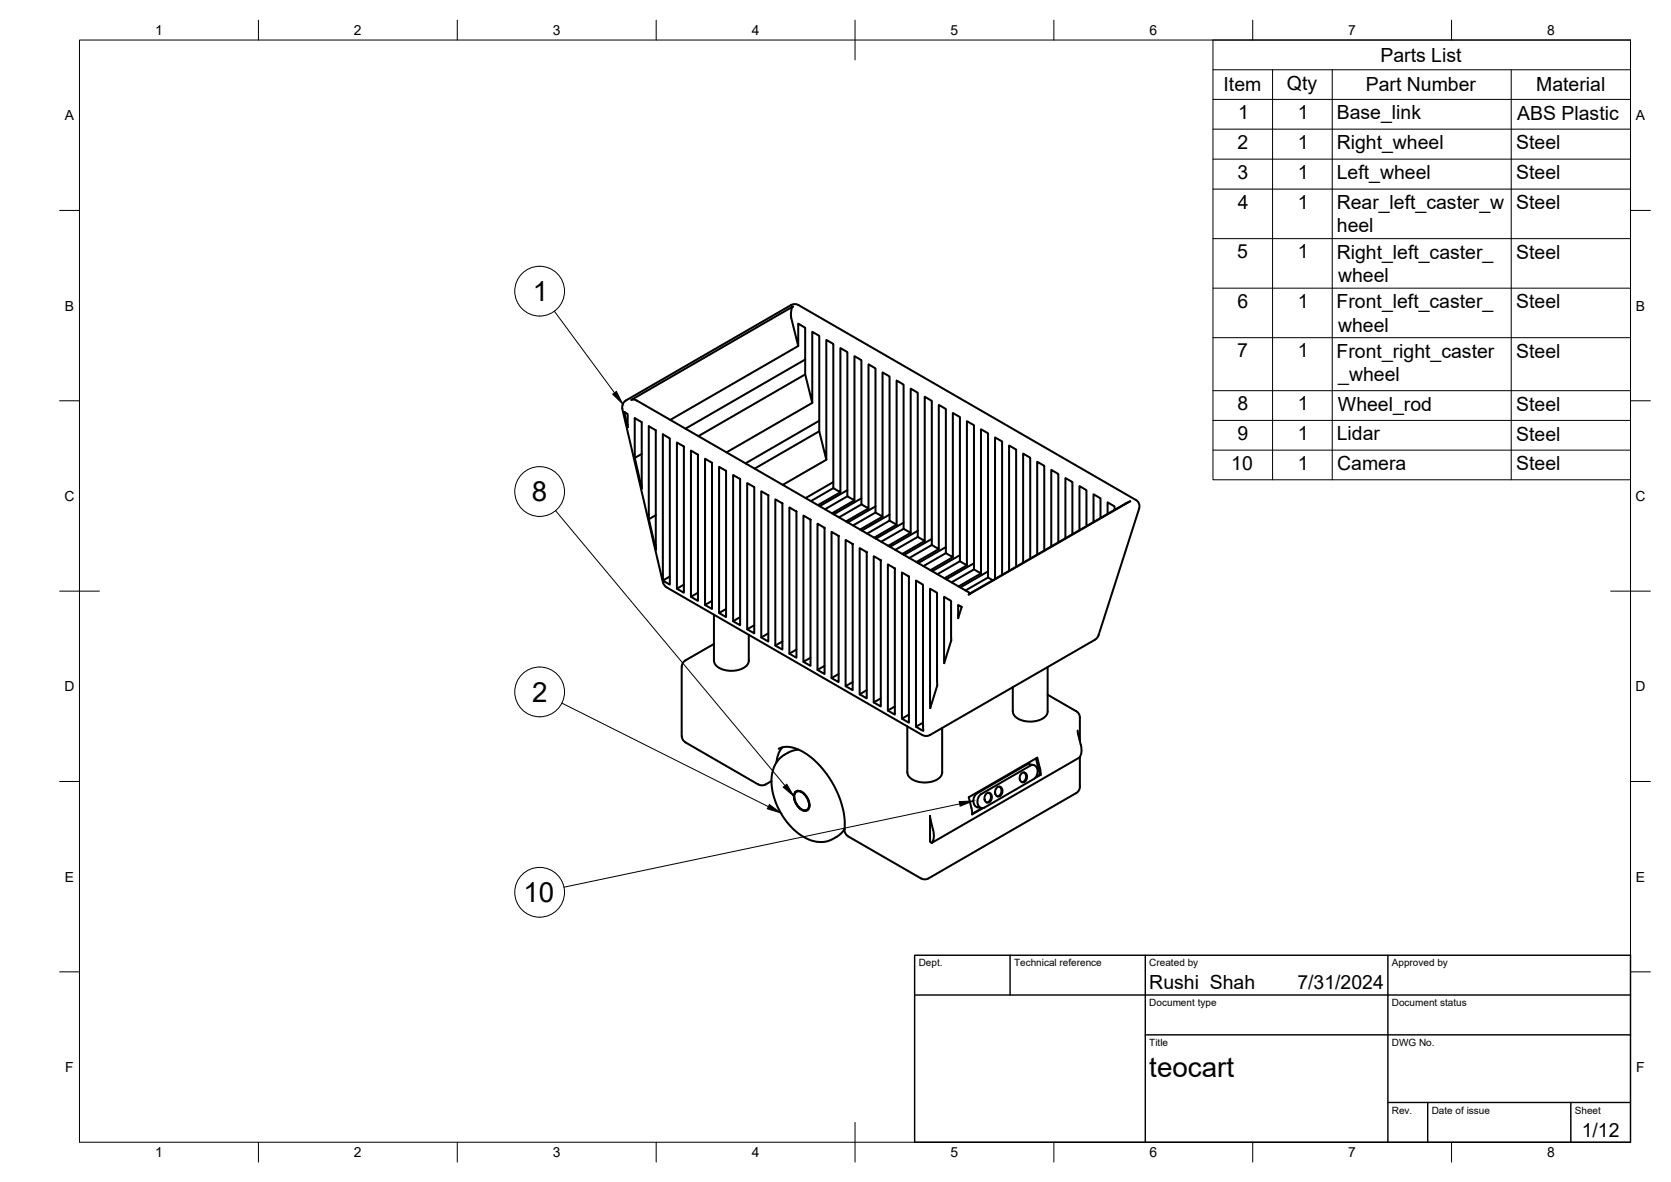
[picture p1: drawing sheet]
<svg xmlns="http://www.w3.org/2000/svg" width="420mm" height="297mm" viewBox="0 0 420 297" stroke-linecap="round" stroke-linejoin="round" font-family="sans-serif">
<!-- layer: Visible -->
<g fill="none" stroke="#000" stroke-width=".51">
<path d="M200.7 87l-32.2 18.5M202.5 94.1l-26.9 15.5M202.5 90.3l-30.1 17.4M156.5 102.7l10.2 43.7M157 103.5l.8 .5 .1 3.4zM157.4 100.7l41.5-24 1.1-.3 .8 .3 84.8 48.9M157.4 100.7a1.87 1.87 0 0 0-.9 2M159.6 115.1l1.8 7.7M159.6 115.1v-10l1.8 1v16.7M161.4 114.1l-1.8 1M170.2 111.2l1.8 1v36.8l-1.8-1.1zM173.7 113.2l1.8 1.1v36.7l-1.8-1z"/>
<path d="M177.3 115.3l1.7 1v36.7l-1.7-1zM180.8 117.3l1.8 1v36.8l-1.8-1zM184.3 119.4l1.8 1v36.7l-1.8-1zM204.2 101.2l-21.5 12.5M206 108.4l-16.2 9.4M206 105.7l-18.5 10.7M207.8 115.5l-11 6.3M163.1 129.3v-22.2l1.8 1v28.8M163.1 129.3l.1 1.2M164.9 129.5l-1.7 1 1.8 7.6-.1-1.2M187.9 121.4l1.8 1v36.8l-1.8-1.1zM191.4 123.5l1.8 1v36.7l-1.8-1z"/>
<path d="M194.9 125.5l1.8 1v36.7l-1.8-1zM198.5 127.5l1.8 1.1v36.7l-1.8-1zM202 129.6l1.8 1v36.7l-1.8-1zM205.5 131.6l1.8 1v36.8l-1.8-1.1zM209.1 133.7l1.8 1v36.7l-1.8-1zM209.5 121.1l-6.9 4.1M209.5 122.7l-5.6 3.2M211.3 123.7l-5.6 3.2M212.6 135.7l1.8 1v36.7l-1.8-1zM213.1 123.2l-7 4M213.1 124.7l-5.7 3.3M214.8 125.7l-5.6 3.3"/>
<path d="M216.2 137.7l1.7 1.1v36.7l-1.7-1zM216.6 125.2l-7 4.1M216.6 126.8l-5.6 3.2M218.4 127.8l-5.7 3.2M219.7 139.8l1.8 1v36.7l-1.8-1zM220.1 127.3l-6.9 4M220.1 128.8l-5.6 3.2M221.9 129.8l-5.6 3.3M223.7 129.3l-7 4M223.7 130.8l-5.7 3.3M225.4 131.9l-5.6 3.2M227.2 131.3l-7 4.1"/>
<path d="M227.2 132.9l-5.6 3.2M229 133.9l-5.6 3.3M230.8 133.4l-7 4M230.8 134.9l-5.7 3.3M232.5 135.9l-5.6 3.3M234.3 135.4l-7 4.1M234.3 137l-5.7 3.2M236.1 138l-5.7 3.2M237.8 137.5l-6.9 4M237.8 139l-5.6 3.3M241.4 139.5l-7 4M262.6 138.4v-21.3l-1.8-1.1v23.4"/>
<path d="M266.1 136.3v-17.2l-1.8-1v19.2M269.6 134.3v-13.2l-1.7-1v15.2M273.2 132.2v-9l-1.8-1v11.1M276.7 130.2v-5l-1.7-1v7M280.2 128.1v-.8l-1.7-1.1v3M285.6 125.6a1.87 1.87 0 0 1 .8 2.2M286.4 127.8l-10.5 32.5-42.1 24.4M166.7 144.4v-35.3l1.7 1.1v36.7l-1.4-.8M166.7 144.4v1.4M166.7 146.4l.3 .7 .6 .5M166.7 145.9l.4 .2M167.6 147.6l64.3 37.1"/>
<path d="M168.4 144.9l-1.7 1M172 146.9l-1.8 1M175.5 149l-1.8 1M179 151l-1.7 1M179.5 154.5v11.5a2.97 2.97 0 0 0 2.7 2.4 5.9 5.9 0 0 0 5.7-1.4l.4-1v-6.5M182.6 153l-1.8 1.1M186.1 155.1l-1.8 1M189.7 157.1l-1.8 1M193.2 159.2l-1.8 1M223.2 141.8l1.8 1v36.8l-1.8-1zM226.8 143.9l1.7 1v36.7l-1.7-1zM230.3 145.9l1.8 1v36.7l-1.8-1z"/>
<path d="M239.6 140l-5.6 3.3M241.4 141l-5.7 3.3M241.8 152.5l-.9-.5v3.4l.9-2.9M243.1 142.1l-5.6 3.2M243.5 149.4l40.7-23.4zM244.9 141.5l-7 4.1M244.9 143.1l-5.7 3.3M246.7 144.1l-5.7 3.3M248.4 143.6l-6.9 4M248.4 145.1l-5.6 3.3M249.6 145.8l-1.2-.7v-36.2l-1.7-1v36.2l-1.8-1v-36.2l-1.8-1.1v36.3l-1.7-1.1v-36.2l-1.8-1v36.2l-1.8-1v-36.2l-1.7-1v36.2l-1.8-1v-36.3l-1.8-1v36.2l-1.7-1v-36.2l-1.8-1v36.2l-1.8-1v-36.2l-1.8-1.1v36.3l-1.7-1.1v-36.2l-1.8-1v36.2l-1.8-1v-36.2l-1.7-1v36.2l-1.8-1v-36.3l-1.8-1v36.2l-1.7-1v-36.2l-1.8-1v36.2l-1.8-1v-36.3l-1.7-1v30.1l-1.8-7.1v-24l-1.8-1v17.8l-1.7-7.1v-11.7l-1.8-1.1v5.7l-1.8-7.5 .1-1.7 .4-.8-40.7 23.5 .7-.1 .7 .3 83.9 48.4M252 144.5v-33.6l-1.8-1v35.6"/>
<path d="M255.5 142.4v-29.4l-1.8-1v31.5M259 140.4v-25.4l-1.7-1v27.4M179.5 161.8l-7.1 4.2-.8 .8-.2 .8v17.3l.2 .8 .8 .9 18.3 10.5 .7 .3a3.5 3.5 0 0 0 2.6-1.1M196.7 161.2l-1.8 1M200.3 163.2l-1.8 1.1M203.8 165.3l-1.8 1M207.3 167.3l-1.8 1M210.9 169.4l-1.8 1M214.4 171.4l-1.8 1M217.9 173.4l-1.7 1.1M221.5 175.5l-1.8 1M225 177.5l-1.8 1.1"/>
<path d="M228.5 179.6l-1.7 1M235.6 171.2l.1 1.1-1.8 5.7-.1-30.1 1.8 1.1v22.2M239.1 160.2v-9.2l-1.7-1v15.7M239.2 160.1v.9l-1.8 5.7v-1M263.4 167.6v11.2a2.97 2.97 0 0 1-2.7 2.3 5.9 5.9 0 0 1-5.7-1.3l-.3-1v-6.1M263.4 174.6l7.2 4.1M270.6 178.7l.6 .5 .3 .7v6.3M195.8 188.2a7 7 0 0 1 6.8 1.2 23.1 23.1 0 0 1 9.8 18.5l-.1 .5M196.7 187.8a6.3 6.3 0 0 0-1.5 3.8M199.9 199.1a1.67 1.67 0 0 1 2.5 .6l.7 1a2.33 2.33 0 0 1-.1 2.9 2.54 2.54 0 0 1-2.9-1.8 2.94 2.94 0 0 1-.2-2.7zM200 199.2a1.58 1.58 0 0 1 2.4 .6l.8 1.5a1.58 1.58 0 0 1-.7 2.3 3.4 3.4 0 0 1-2.5-4.4zM200.8 188.4a7.5 7.5 0 0 0-6.8 8.9 17.3 17.3 0 0 0 9.4 13.7 7.2 7.2 0 0 0 8.9-2.6"/>
<path d="M228.1 182.5v11.6M231.9 184.7l.8 .3 1.1-.3M232.1 181.6l-1.8 1M236.9 183v11.1a2.97 2.97 0 0 1-2.7 2.3 5.9 5.9 0 0 1-5.7-1.3l-.3-1M247.9 199.5a.93 .93 0 0 1 1.3 0 .93 .93 0 0 1 .2 1.2 .97 .97 0 0 1-1.3 1 .97 .97 0 0 1-.5-1.5zM248.6 199.2a1.38 1.38 0 0 1 .5 1.4 1.38 1.38 0 0 1-1 1.1M250.6 198a.93 .93 0 0 1 1.2-.1 .93 .93 0 0 1 .2 1.3 .97 .97 0 0 1-1.2 .9 .97 .97 0 0 1-.6-1.4zM251.2 197.7a1.38 1.38 0 0 1 .6 1.4 1.38 1.38 0 0 1-1 1M256.8 194.4a.93 .93 0 0 1 1.2 0 .93 .93 0 0 1 .2 1.2 .97 .97 0 0 1-1.2 1 .97 .97 0 0 1-.6-1.5zM257.4 194.1a1.38 1.38 0 0 1 .6 1.4 1.38 1.38 0 0 1-1.1 1.1M258.1 192.2l-12.4 7.1a2.05 2.05 0 0 0 .1 3.6M258.1 192.2a1.92 1.92 0 0 1 1.8 0"/>
<path d="M259.1 192.4a1.28 1.28 0 0 1 1.3 .1 1.28 1.28 0 0 1 .5 1.3v.5a2.13 2.13 0 0 1-1 1.5l-12.3 7.1a1.29 1.29 0 0 1-1.8-1.4v-.5a2.13 2.13 0 0 1 .9-1.5l12.4-7.1M260.5 190.6l1 4.1h.2l-1.4 .8M261.5 194.7l-1 .5M261.7 194.7l-.1-1.2-.8-3.1-17.2 9.9 .6 2.7M270.6 199.3l-37.1 21.4-.8 .3-1.1-.2-18.3-10.6a1.87 1.87 0 0 1-.9-1.8M271 183.6l.1 .9M271.1 184.5a10.9 10.9 0 0 1 .8 4.5l-.5 1.4M271.4 190.4l-37.1 21.4M271.5 190.2v7.5l-.3 1.1-.6 .5M233.8 205l.8 3.6M233.8 205v6.6l.5 .2M234.6 208.6l.2 1.8-.5 1.4"/>
<path d="M244.3 203l.1 1.7M245.8 202.9l1 .2M246.9 203.1l-2.5 1.4M247.2 203.1l-2.8 1.6"/>
</g>
<!-- layer: BORDER -->
<g fill="none" stroke="#000" stroke-width=".25">
<path d="M20 10.1h390v276.9h-390zM65 5.1v5M115 5.1v5M165 5.1v5M215 5.1v10M265 5.1v5M315 5.1v5M365 5.1v5M15 52.9h5M410 52.9h5M15 100.7h5M410 100.7h5"/>
<path d="M15 148.6h10M405 148.6h10M15 196.4h5M410 196.4h5M15 244.2h5M410 244.2h5M65 287v5M115 287v5M165 287v5M215 282.1v9.9M265 287v5M315 287v5"/>
<path d="M365 287v5"/>
</g>
<!-- layer: TITLEBLOCK -->
<path d="M230 240.1h180v46.9h-180zM230 250h180M254 240.1v9.9M288 240.1v46.9M349 240.1v46.9M288 260.1h122M349 277.1h61M359 277.1v9.9M395 277.1v9.9" fill="none" stroke="#000" stroke-width=".36"/>
<!-- layer: Parts Lists -->
<g fill="none" stroke="#000" stroke-width=".25">
<path d="M305 10.1h105v110.5h-105zM305 17.5h105M320 17.5v103.1M335 17.5v103.1M380 17.5v103.1M305 25h105M305 32.5h105M305 40h105M305 47.5h105M305 60h105M305 72.4h105M305 84.9h105"/>
<path d="M305 98.2h105M305 105.6h105M305 113.1h105"/>
</g>
<!-- layer: Balloons -->
<g fill="none" stroke="#000" stroke-width=".25">
<circle cx="135.7" cy="73.2" r="6.3"/>
<circle cx="135.7" cy="123.5" r="6.3"/>
<circle cx="135.7" cy="173.9" r="6.3"/>
<circle cx="135.7" cy="224.2" r="6.3"/>
</g>
<!-- layer: 0 -->
<path d="M154.1 99.1l.9-.7 1.6 3.1zM196.9 197.8l.9-.7 1.8 3zM193.5 202.2l2.8 2.1-3.4-1.1zM241.2 201.5l3.5-.2-3.3 1.3z" fill="#000" stroke="#000" stroke-width=".25"/>
<path d="M139.4 78.2l15.1 20.5M139.7 128.3l57.7 69.1M141.3 176.7l51.9 26M241.3 202l-99.5 21" fill="none" stroke="#000" stroke-width=".25"/>
<g font-size="7">
<text x="134" y="75.7">1</text>
<text x="133.8" y="126">8</text>
<text x="133.8" y="176.4">2</text>
<text x="131.6" y="226.7">10</text>
<text x="289" y="270.6">teocart</text>
</g>
<g font-size="4.9">
<text x="347.1" y="15.5">Parts List</text>
<text x="307.7" y="23">Item</text>
<text x="323.6" y="22.5">Qty</text>
<text x="343.4" y="23">Part Number</text>
<text x="386.3" y="23">Material</text>
<text x="311.3" y="29.9">1</text>
<text x="326.3" y="29.9">1</text>
<text x="336.1" y="30">Base_link</text>
<text x="381.5" y="30">ABS Plastic</text>
<text x="311.2" y="37.4">2</text>
<text x="326.3" y="37.4">1</text>
<text x="336.1" y="37.5">Right_wheel</text>
<text x="381.3" y="37.5">Steel</text>
<text x="311.1" y="44.9">3</text>
<text x="326.3" y="44.9">1</text>
<text x="336.1" y="45">Left_wheel</text>
<text x="381.3" y="45">Steel</text>
<text x="311.2" y="52.4">4</text>
<text x="326.3" y="52.4">1</text>
<text x="336.1" y="52.6">Rear_left_caster_w</text>
<text x="381.3" y="52.6">Steel</text>
<text x="336.1" y="58.4">heel</text>
<text x="311.1" y="64.9">5</text>
<text x="326.3" y="64.9">1</text>
<text x="336.1" y="65">Right_left_caster_</text>
<text x="381.3" y="65">Steel</text>
<text x="336.5" y="70.9">wheel</text>
<text x="311.1" y="77.3">6</text>
<text x="326.3" y="77.3">1</text>
<text x="336.1" y="77.5">Front_left_caster_</text>
<text x="381.3" y="77.5">Steel</text>
<text x="336.5" y="83.3">wheel</text>
<text x="311.1" y="89.8">7</text>
<text x="326.3" y="89.8">1</text>
<text x="336.1" y="89.9">Front_right_caster</text>
<text x="381.3" y="89.9">Steel</text>
<text x="336.5" y="95.7">_wheel</text>
<text x="311.1" y="103.1">8</text>
<text x="326.3" y="103.1">1</text>
<text x="336.4" y="103.2">Wheel_rod</text>
<text x="381.3" y="103.2">Steel</text>
<text x="311.1" y="110.6">9</text>
<text x="326.3" y="110.6">1</text>
<text x="336.1" y="110.6">Lidar</text>
<text x="381.3" y="110.7">Steel</text>
<text x="309.6" y="118">10</text>
<text x="326.3" y="118">1</text>
<text x="336.2" y="118.2">Camera</text>
<text x="381.3" y="118.2">Steel</text>
<text x="289" y="248.5">Rushi Shah</text>
<text x="326.2" y="248.5">7/31/2024</text>
<text x="397.7" y="285.7">1/12</text>
</g>
<g font-size="3.5">
<text x="39" y="8.8">1</text>
<text x="89" y="8.8">2</text>
<text x="139" y="8.8">3</text>
<text x="189" y="8.8">4</text>
<text x="239" y="8.8">5</text>
<text x="289" y="8.8">6</text>
<text x="339" y="8.8">7</text>
<text x="389" y="8.8">8</text>
<text x="16.3" y="30.2">A</text>
<text x="411.3" y="30.2">A</text>
<text x="16.3" y="78">B</text>
<text x="411.3" y="78">B</text>
<text x="16.2" y="125.9">C</text>
<text x="411.2" y="125.9">C</text>
<text x="16.2" y="173.7">D</text>
<text x="411.2" y="173.7">D</text>
<text x="16.3" y="221.6">E</text>
<text x="411.3" y="221.6">E</text>
<text x="16.4" y="269.4">F</text>
<text x="411.4" y="269.4">F</text>
<text x="39" y="290.8">1</text>
<text x="89" y="290.8">2</text>
<text x="139" y="290.8">3</text>
<text x="189" y="290.8">4</text>
<text x="239" y="290.8">5</text>
<text x="289" y="290.8">6</text>
<text x="339" y="290.8">7</text>
<text x="389" y="290.8">8</text>
</g>
<g font-size="2.5">
<text x="231" y="242.9">Dept.</text>
<text x="255" y="242.9">Technical reference</text>
<text x="289" y="242.9">Created by</text>
<text x="350" y="242.9">Approved by</text>
<text x="289" y="252.8">Document type</text>
<text x="350" y="252.8">Document status</text>
<text x="289" y="262.9">Title</text>
<text x="350" y="262.9">DWG No.</text>
<text x="350" y="279.9">Rev.</text>
<text x="360" y="279.9">Date of issue</text>
<text x="396" y="279.9">Sheet</text>
</g>
</svg>
